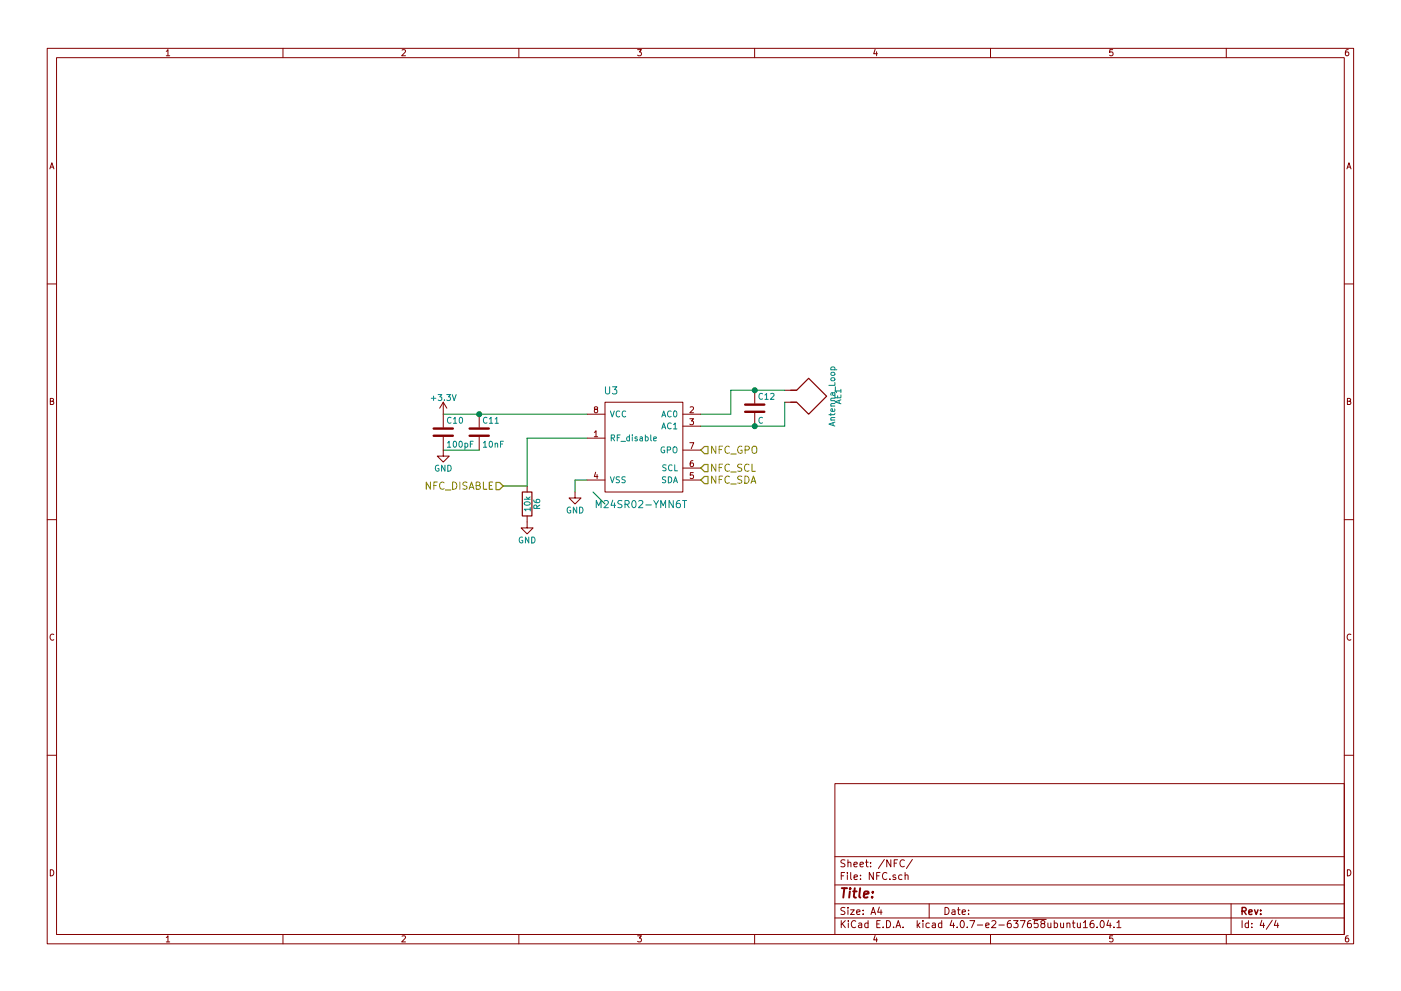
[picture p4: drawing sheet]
EESchema Schematic File Version 2
LIBS:power
LIBS:device
LIBS:switches
LIBS:relays
LIBS:motors
LIBS:transistors
LIBS:conn
LIBS:linear
LIBS:regul
LIBS:74xx
LIBS:cmos4000
LIBS:adc-dac
LIBS:memory
LIBS:xilinx
LIBS:microcontrollers
LIBS:dsp
LIBS:microchip
LIBS:analog_switches
LIBS:motorola
LIBS:texas
LIBS:intel
LIBS:audio
LIBS:interface
LIBS:digital-audio
LIBS:philips
LIBS:display
LIBS:cypress
LIBS:siliconi
LIBS:opto
LIBS:atmel
LIBS:contrib
LIBS:valves
LIBS:ozsecdev
LIBS:InitialDesign-cache
EELAYER 25 0
EELAYER END
$Descr A4 11693 8268
encoding utf-8
Sheet 4 4
Title ""
Date ""
Rev ""
Comp ""
Comment1 ""
Comment2 ""
Comment3 ""
Comment4 ""
$EndDescr
$Comp
L M24SR02-YMN6T U3
U 1 1
P 5350 3750
F 0 "U3" H 5100 4250 60  0000 C CNN
F 1 "M24SR02-YMN6T" H 5350 3300 60  0000 C CNN
F 2 "Housings_SOIC:SO-8_5.3x6.2mm_Pitch1.27mm" H 5350 3750 60  0001 C CNN
F 3 "" H 5350 3750 60  0001 C CNN
	1    5350 3750
	1    0    0    -1  
$EndComp
$Comp
L +3.3V #PWR029
U 1 1
P 3700 3450
F 0 "#PWR029" H 3700 3300 50  0001 C CNN
F 1 "+3.3V" H 3700 3590 50  0000 C CNN
F 2 "" H 3700 3450 50  0001 C CNN
F 3 "" H 3700 3450 50  0001 C CNN
	1    3700 3450
	1    0    0    -1  
$EndComp
$Comp
L GND #PWR030
U 1 1
P 4800 4100
F 0 "#PWR030" H 4800 3850 50  0001 C CNN
F 1 "GND" H 4800 3950 50  0000 C CNN
F 2 "" H 4800 4100 50  0001 C CNN
F 3 "" H 4800 4100 50  0001 C CNN
	1    4800 4100
	1    0    0    -1  
$EndComp
Wire Wire Line
	4900 4000 4800 4000
Wire Wire Line
	4800 4000 4800 4100
Wire Wire Line
	5850 3450 6100 3450
Wire Wire Line
	5850 3550 6550 3550
Text HLabel 5850 4000 2    60   Input ~ 0
NFC_SDA
Text HLabel 5850 3900 2    60   Input ~ 0
NFC_SCL
Text HLabel 5850 3750 2    60   Input ~ 0
NFC_GPO
Text HLabel 4200 4050 0    60   Input ~ 0
NFC_DISABLE
$Comp
L C C10
U 1 1
P 3700 3600
F 0 "C10" H 3725 3700 50  0000 L CNN
F 1 "100pF" H 3725 3500 50  0000 L CNN
F 2 "Capacitors_SMD:C_0805" H 3738 3450 50  0001 C CNN
F 3 "" H 3700 3600 50  0001 C CNN
	1    3700 3600
	1    0    0    -1  
$EndComp
$Comp
L C C11
U 1 1
P 4000 3600
F 0 "C11" H 4025 3700 50  0000 L CNN
F 1 "10nF" H 4025 3500 50  0000 L CNN
F 2 "Capacitors_SMD:C_0805" H 4038 3450 50  0001 C CNN
F 3 "" H 4000 3600 50  0001 C CNN
	1    4000 3600
	1    0    0    -1  
$EndComp
Wire Wire Line
	3700 3450 4900 3450
Wire Wire Line
	3700 3750 4000 3750
$Comp
L GND #PWR031
U 1 1
P 3700 3750
F 0 "#PWR031" H 3700 3500 50  0001 C CNN
F 1 "GND" H 3700 3600 50  0000 C CNN
F 2 "" H 3700 3750 50  0001 C CNN
F 3 "" H 3700 3750 50  0001 C CNN
	1    3700 3750
	1    0    0    -1  
$EndComp
Connection ~ 4000 3450
$Comp
L R R6
U 1 1
P 4400 4200
F 0 "R6" V 4480 4200 50  0000 C CNN
F 1 "10k" V 4400 4200 50  0000 C CNN
F 2 "Resistors_SMD:R_0805" V 4330 4200 50  0001 C CNN
F 3 "" H 4400 4200 50  0001 C CNN
	1    4400 4200
	1    0    0    -1  
$EndComp
Wire Wire Line
	4900 3650 4400 3650
Wire Wire Line
	4400 3650 4400 4050
Wire Wire Line
	4400 4050 4200 4050
$Comp
L GND #PWR032
U 1 1
P 4400 4350
F 0 "#PWR032" H 4400 4100 50  0001 C CNN
F 1 "GND" H 4400 4200 50  0000 C CNN
F 2 "" H 4400 4350 50  0001 C CNN
F 3 "" H 4400 4350 50  0001 C CNN
	1    4400 4350
	1    0    0    -1  
$EndComp
$Comp
L Antenna_Loop AE1
U 1 1
P 6750 3250
F 0 "AE1" H 6800 3500 50  0000 C CNN
F 1 "Antenna_Loop" H 6800 3450 50  0000 C CNN
F 2 "lib_dp:NFC_Antenna" H 6750 3250 50  0001 C CNN
F 3 "" H 6750 3250 50  0001 C CNN
	1    6750 3250
	0    1    1    0   
$EndComp
Entry Wire Line
	4950 4100 5050 4200
$Comp
L C C12
U 1 1
P 6300 3400
F 0 "C12" H 6325 3500 50  0000 L CNN
F 1 "C" H 6325 3300 50  0000 L CNN
F 2 "Capacitors_SMD:C_0805" H 6338 3250 50  0001 C CNN
F 3 "" H 6300 3400 50  0001 C CNN
	1    6300 3400
	1    0    0    -1  
$EndComp
Wire Wire Line
	6100 3450 6100 3250
Wire Wire Line
	6100 3250 6550 3250
Wire Wire Line
	6550 3550 6550 3350
Connection ~ 6300 3250
Connection ~ 6300 3550
$EndSCHEMATC
